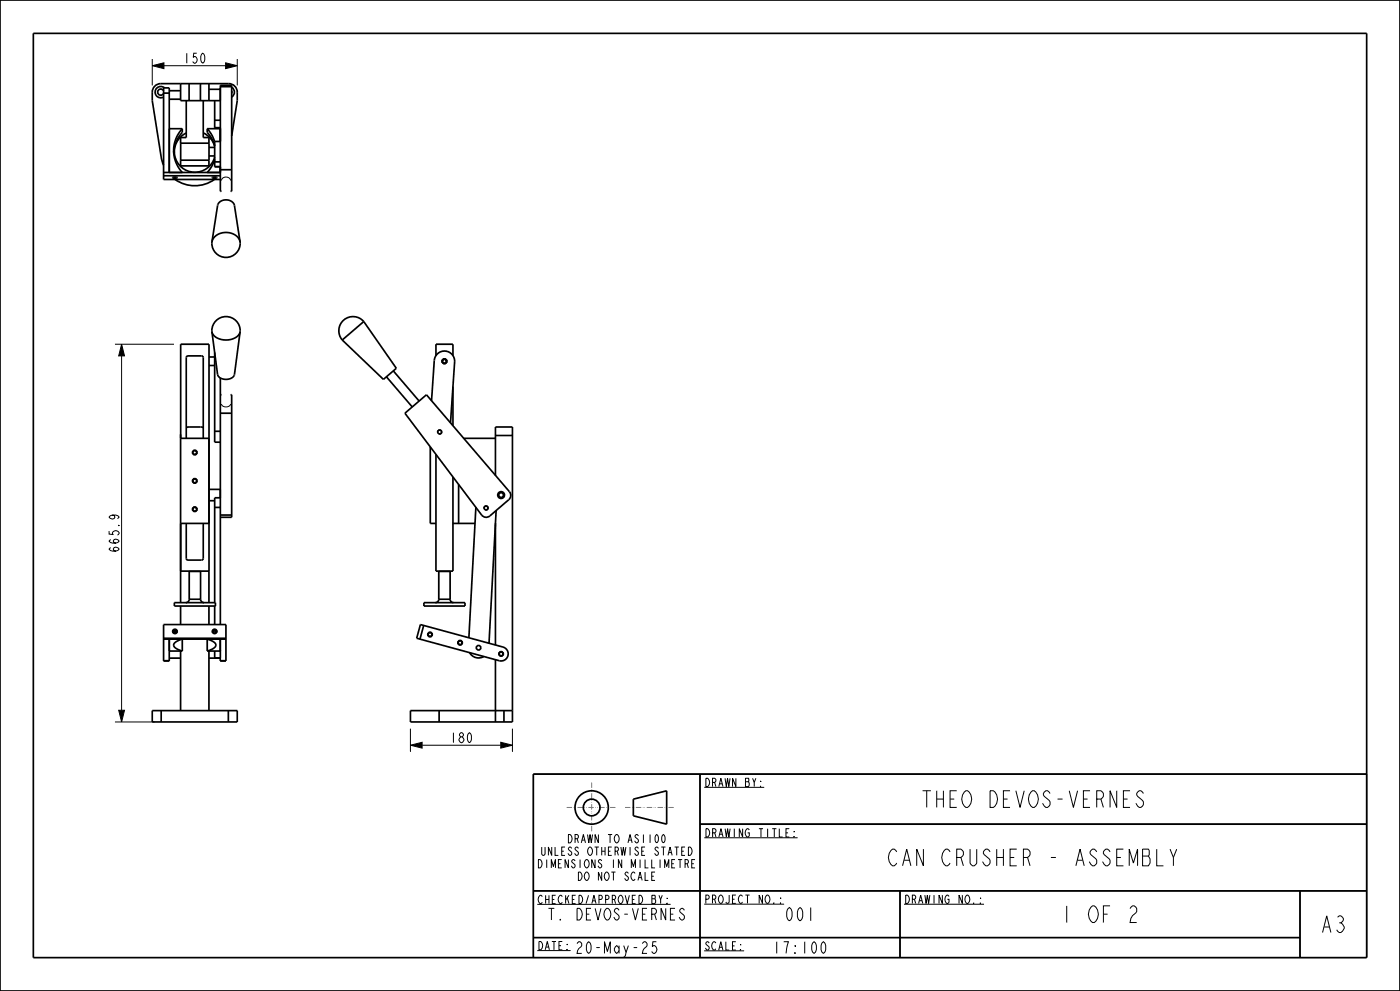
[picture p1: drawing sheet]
<svg xmlns="http://www.w3.org/2000/svg" width="420mm" height="297mm" viewBox="0 0 420 297" stroke-linecap="round" stroke-linejoin="round" font-family="sans-serif">
<g fill="none" stroke="#000" stroke-width=".3">
<path d="M45.7 19.7l3.5-.9v1.8zM45.7 17.7v7.9M49.2 19.7h18.5M67.7 18.8l3.5 .9-3.5 .9zM71.2 17.7v7.9M66.4 54.1l.4-.7 1-.3 1 .3 .4 .7M34.5 103.2h17.7M36.5 103.2l.9 3.5h-1.8zM36.5 106.7v106.2M66.4 121.1l.4 .6 1 .3 1-.3 .4-.6M131.2 129.6a.68 .68 0 0 1 .6-.8 .68 .68 0 0 1 .8 .7 .68 .68 0 0 1-.9 .6M145.2 152.4a.68 .68 0 0 1 .6-.8 .68 .68 0 0 1 .7 .7 .68 .68 0 0 1-.9 .6"/>
<path d="M149.5 148.6a.85 .85 0 0 1 .8-1.1 .85 .85 0 0 1 .9 .9 .85 .85 0 0 1-1.1 .8M34.5 216.4h11.9M35.6 212.9h1.8l-.9 3.5zM123.1 218.4v6.9M153.7 218.4v6.9M123.1 223.3l3.5-.8v1.7zM126.6 223.3h23.6M150.2 222.5l3.5 .8-3.5 .9zM160 232h250v55h-250zM210 232v55M211.3 236h18M210 247h200"/>
<path d="M211.3 251.1h28M160 267h250M161.2 271h40M211.2 271h24M270 267v20M271.2 271h24M390 267v20M160 281h230M161.2 284.9h10M211.2 285h12"/>
</g>
<path d="M45.7 19.7l3.5-.9v1.8zM67.7 18.8l3.5 .9-3.5 .9zM36.5 103.2l.9 3.5h-1.8zM35.6 212.9h1.8l-.9 3.5zM123.1 223.3l3.5-.8v1.7zM150.2 222.5l3.5 .8-3.5 .9z" fill="#000"/>
<g fill="none" stroke="#000" stroke-width=".51">
<path d="M0 0h420v297h-420zM10 10h400v277h-400zM50.8 38.6h3.9l-1.1 1.4-.8 1.6-.5 1.7-.2 1.8 .2 1.8 .5 1.7 .8 1.7 1.1 1.4h-3.9zM54.2 25.1h8.5v5.1h-8.5zM54.7 38.6v1.1l-1.2 1.6-.8 1.7-.6 2.7M55.9 30.2v11h-1.7v1.7h8.5M56.7 25.1v5.1M60.1 25.1v5.1M61 30.2v11h1.7v6.8h-8.5v-5.1M62.2 38.6l1.3 1.8 .9 2.1M62.2 38.6v1.1l1.3 1.8 .9 2.2M62.2 38.6h3.9v3.8"/>
<path d="M64.4 47.7l-.9 2.1-1.3 1.9h3.9v-1.7M130.8 106.6v-3.4h5.1v3.4M135.9 115.9v11.7M54.2 130.2v1.2M54.2 131.4v-28.2h8.5v77.4M55.9 128.1h5.1M55.9 131.4v-24.2l.5-.5h4.1l.5 .5v24.2M130.8 136.2v35h5.1v-28.3M139.1 131.4h9.5M148.6 130.5h5.1M54.2 156.9v23.7M54.2 156.9v14.3h8.5"/>
<path d="M55.9 156.9v10.5l.5 .5h4.1l.4-.3 .1-10.7M135.9 156.9h6.6M137.6 145.2v11.7M148.6 142.5v-14.5h5.1v85M148.6 156.8v36.5M54.2 181.6v5.6M54.2 195.1v17.9M54.7 191.5l-1.9 .9-.7 .9 .7 1 1.9 .8M54.7 191.5h-3.9v3.6h3.9M54.7 191.5v3.6M62.2 191.5l1.9 .9 .7 .9-.7 1-1.9 .8M62.2 191.5h3.9v3.6h-3.9"/>
<path d="M62.2 191.5v3.6M62.7 181.6v5.6M62.7 195.1v17.9M148.6 197.7v15.3M190 239.5l10-2.5v10l-10-2.5zM210 232v55M410 232h-250v55M210 247h200M160 267h250M270 267v20M390 267v20M160 281h230"/>
<circle cx="177.5" cy="242" r="5"/>
<circle cx="177.5" cy="242" r="2.5"/>
</g>
<path d="M177.5 234.5v15M170 242h15M187.5 242h15" fill="none" stroke="#797979" stroke-width=".3" stroke-dasharray="1.6 .5 .2 .3 .2 .5" stroke-linecap="butt"/>
<!-- layer: 02___PRT_ALL_AXES -->
<g fill="none" stroke="#000" stroke-width=".51">
<path d="M49.1 27.9h1.7M49.1 27.2a.94 .94 0 0 0-1.4-.3 .94 .94 0 0 0 0 1.4 .94 .94 0 0 0 1.4-.3M49.4 26.3a1.7 1.7 0 0 0-2.9 1.1 1.7 1.7 0 0 0 2.6 1.7M50.8 29.7h3.4M50.8 27.2h3.4M54.2 25.1h-6a2.55 2.55 0 0 0-2.5 2.5v2.6l2.7 16.9 .7 2.4M55.9 39.9a6.2 6.2 0 0 0-1.4 10.3 6.2 6.2 0 0 0 9.9-3.1M61 39.8a6.2 6.2 0 0 1 3.4 4M62.7 25.1h5.9a2.55 2.55 0 0 1 2.6 2.5v2.6l-1.7 10.5M62.7 30.2h3.4M62.7 26.8h3.4M64.4 30.2v8.1h1.7"/>
<path d="M64.4 38.3h1.7M64.4 36h1.7M66.1 29.9h.1M66.1 27.9h.1M66.1 26.3h.1M66.1 26h3.4M69.5 26.2a1.7 1.7 0 0 1 0 2.9M69.5 27.3v.6M49.1 52.7h17M49.1 51.7h17M50.8 51.7v-25.4h-1.7v27.5h17M51.8 53.2l.7-.1 .7 .1-.8 .2z"/>
<path d="M54.2 48v1.7h8.5v-1.7M62.7 46.7h1.7M62.7 44.2h1.7M63.7 53.2l.7-.1 .7 .1-.8 .2zM64.3 53.8a10.2 10.2 0 0 1-11.8 0M64.4 48.5h1.7M66.1 42.4h-1.7v7.6h1.7M66.1 50.9h3.4M66.4 57.3h-.3v-31.7h3.4v31.7h-.3M63.6 72.5l1.7-11.2 1-1 1.5-.4 1.6 .4 .9 1.1 1.7 11.1M63.6 72.5a4.2 4.2 0 0 0 4.2 4.6 4.2 4.2 0 0 0 4.2-4.6M63.6 72.5l.4-1.1 .9-.9 1.3-.6 1.6-.2 1.6 .2 1.2 .6 .9 .8 .5 1.2"/>
<path d="M63.6 99.4a4.2 4.2 0 0 1 4.2-4.5 4.2 4.2 0 0 1 4.2 4.5M63.6 99.4l1.7 13 .9 .9 1.6 .4 1.6-.4 .9-.9 1.7-13M63.6 99.4l.4 1 .9 .8 1.3 .5 1.5 .2 1.6-.2 1.3-.5 1-.8 .4-1M109.1 96.4a4.3 4.3 0 0 0-6-.5 4.3 4.3 0 0 0-.4 6M109.1 96.4l-6.4 5.5M109.1 96.4l9.8 14-3.9 3.3-12.3-11.8M62.7 109.5h1.7M62.7 107h1.7M64.4 105.7v26.8h1.7M64.4 108.1h.3M66.1 113.3v73.9M66.1 118.3h.3"/>
<path d="M69.2 118.3h.3v36.7h-3.4M115.9 112.9l7.8 9.1M118 111.2l7.7 9M54.2 131.4h8.5v25.5h-8.5zM64.4 129.3h1.7M66.1 123.8h3.4M121.5 123.8l6.4-5.5 24.9 29.1a1.7 1.7 0 0 1-.2 2.4l-5.6 4.8a1.7 1.7 0 0 1-2.5-.2zM129.1 133.9v23h1.7M129.5 120.1l.8-12a3.1 3.1 0 0 1 3.2-2.9 3.1 3.1 0 0 1 2.9 3.3l-1.3 18.2M62.7 150.1h1.7M62.7 146.7h3.4M64.4 152.1h1.7"/>
<path d="M66.1 154.4h3.4M66.1 149.2h-1.7v31.4M142.8 152.1l-2.1 39M148.8 153l-2.1 39.8M56.8 179.6a1.02 1.02 0 0 1-1.1 1M56.8 179.6h3.4M56.8 179.6v-8.3h3.4v8.3M57.4 171.2v.1M59.5 171.2v.1M60.2 179.6a1.02 1.02 0 0 0 1 1M131.6 179.6a1.02 1.02 0 0 1-1 1M131.6 179.6h3.4"/>
<path d="M131.6 179.6v-8.3h3.4v8.3M132.3 171.2v.1M134.4 171.2v.1M135 179.6a1.02 1.02 0 0 0 1.1 1M49.1 198h1.7M49.1 191.5h18.7M49.1 191.3h18.7M50.8 191.5v6.6h-1.7v-10.9h18.7v10.9h-1.7v-6.6M50.8 197.2h3.4M51.8 189.2l.7-.4 .6 .6M51.8 189.2v.2M51.9 189.6l.1-.5 .5-.2 .4 .2 .1 .5"/>
<path d="M52.1 189.6l.4-.2zM52.3 180.6h12.3v1h-12.3zM52.5 189.4l.5 .3zM52.5 189.8v.1M62.7 197.2h3.4M63.8 189.6l.1-.5 .5-.2 .4 .2 .1 .5M64 189.6l.4-.2zM64.4 189.4l.5 .3zM64.4 189.8v.1M64.4 195.1v2.1h1.7M64.4 181.6v5.6M65 189.2v.2"/>
<path d="M65 189.2l-.7-.4-.6 .6M66.1 198h1.7M126.1 187.2l24.8 6.7a2.12 2.12 0 0 1 1.5 2.6 2.12 2.12 0 0 1-2.6 1.5l-24.8-6.7zM127.1 187.4l-1.1 4.1M127.2 180.6h12.3v1h-12.3zM128.5 189.9l-.1 .2M140.9 195.6a3.1 3.1 0 0 0 4.2 1.2M45.7 213h25.5v3.4h-25.5zM48.4 213v3.4M68.5 213v3.4M123.1 213h30.6v3.4h-30.6zM131.7 213v3.4"/>
<path d="M148.6 213v3.4M151.2 213v3.4"/>
<circle cx="133.3" cy="108.3" r=".72"/>
<circle cx="133.3" cy="108.3" r=".68"/>
<circle cx="133.3" cy="108.3" r=".58"/>
<circle cx="58.4" cy="135.6" r=".68"/>
<circle cx="58.4" cy="135.6" r=".58"/>
<circle cx="131.9" cy="129.5" r=".58"/>
<circle cx="58.4" cy="152.6" r=".68"/>
<circle cx="58.4" cy="144.1" r=".68"/>
<circle cx="58.4" cy="144.1" r=".58"/>
<circle cx="58.4" cy="152.6" r=".58"/>
<circle cx="145.8" cy="152.2" r=".58"/>
<circle cx="150.3" cy="148.4" r="1.02"/>
<circle cx="150.3" cy="148.4" r=".72"/>
<circle cx="52.5" cy="189.2" r=".67"/>
<circle cx="64.4" cy="189.2" r=".67"/>
<circle cx="129" cy="190.2" r=".68"/>
<circle cx="129" cy="190.2" r=".58"/>
<circle cx="138" cy="192.6" r=".68"/>
<circle cx="138" cy="192.6" r=".58"/>
<circle cx="143.6" cy="194.1" r=".68"/>
<circle cx="150.3" cy="196" r=".68"/>
<circle cx="150.3" cy="196" r=".58"/>
</g>
<g fill="none" stroke="#000" stroke-width=".3">
<path d="M51.8 189.3v.1M51.8 189.3h.1M52 189l-.2 .3M52 189h.1M52.1 189h-.1M52.1 189h.1M52.1 188.9v.1M52.1 188.9h.1M52.2 188.9h-.1M52.2 188.9h.1M52.3 188.9h-.1M52.3 188.9h.1"/>
<path d="M52.3 188.9h.4M52.5 189.8h-.2M52.7 188.9h.1M52.8 188.9h.1M52.8 188.9l.1 .1M52.9 189h.1M53 189h.1M53 189l.1 .3M53.1 189.3h.1M53.1 189.3v.1M63.7 189.3v.1M63.7 189.3h.1"/>
<path d="M63.9 189l-.2 .3M63.9 189h.1M64 189h-.1M64 189h.1M64 188.9v.1M64 188.9h.1M64.1 188.9h-.1M64.1 188.9h.1M64.2 188.9h-.1M64.2 188.9h.1M64.2 188.9h.4M64.4 189.8h.2"/>
<path d="M64.6 188.9h.1M64.7 188.9h.1M64.7 188.9l.1 .1M64.8 189h.1M64.9 189h.1M64.9 189l.1 .3M65 189.3h.1M65 189.3v.1"/>
</g>
<g font-size="6.5">
<text x="276.9" y="242">THEO DEVOS-VERNES</text>
<text x="267.1" y="259.5">CAN CRUSHER - ASSEMBLY</text>
<text x="318.1" y="276.5">1 OF 2</text>
<text x="396.1" y="279.5">A3</text>
</g>
<text font-size="5.2" x="235.3" y="276">001</text>
<g font-size="4.6">
<text x="164.5" y="275.7">T. DEVOS-VERNES</text>
<text x="172.7" y="285.7">20-May-25</text>
<text x="231.8" y="285.7">17:100</text>
</g>
<g font-size="3.9">
<text x="54.8" y="18.9">150</text>
<text x="35.7" y="165.8" transform="rotate(-90 35.7 165.8)">665.9</text>
<text x="134.8" y="222.6">180</text>
</g>
<g font-size="3.3">
<text x="211.3" y="235.7">DRAWN BY:</text>
<text x="211.3" y="250.9">DRAWING TITLE:</text>
<text x="162.6" y="256.4">UNLESS OTHERWISE STATED</text>
<text x="170.4" y="252.6">DRAWN TO AS1100</text>
<text x="161.6" y="260.1">DIMENSIONS IN MILLIMETRE</text>
<text x="173.3" y="263.9">DO NOT SCALE</text>
<text x="161.2" y="270.8">CHECKED/APPROVED BY:</text>
<text x="211.2" y="270.7">PROJECT NO.:</text>
<text x="271.2" y="270.8">DRAWING NO.:</text>
<text x="161.2" y="284.7">DATE:</text>
<text x="211.2" y="284.7">SCALE:</text>
</g>
</svg>
